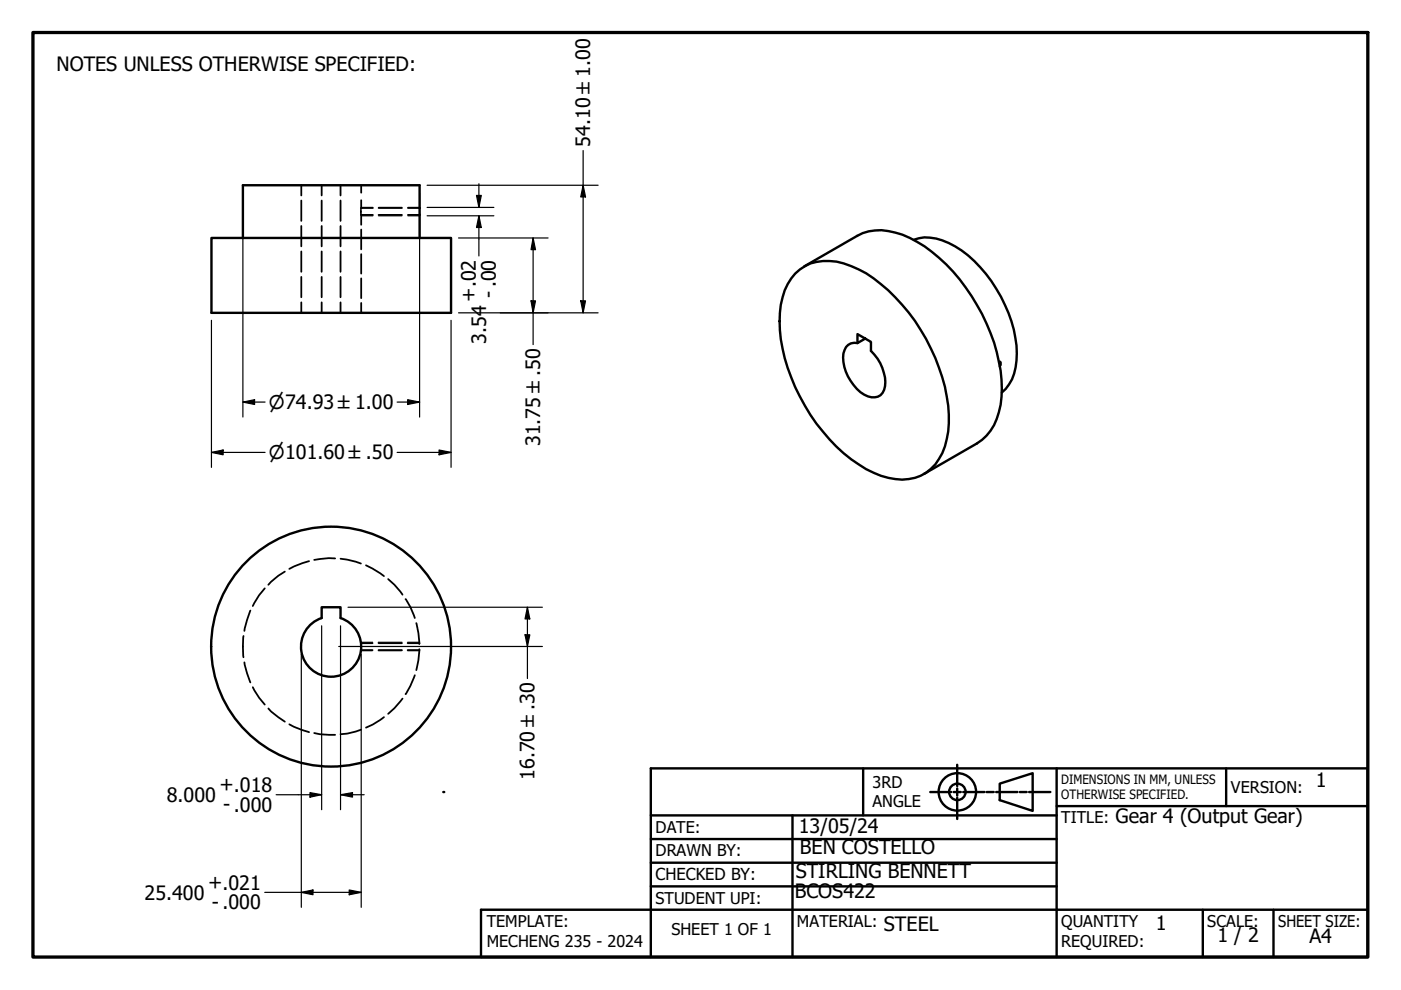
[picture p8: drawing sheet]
<svg xmlns="http://www.w3.org/2000/svg" width="297mm" height="210mm" viewBox="0 0 297 210" stroke-linecap="round" stroke-linejoin="round" font-family="sans-serif">
<!-- layer: Hidden (ANSI) -->
<g fill="none" stroke="#000" stroke-width=".38">
<path d="M63.9 39.3v2.1M68.2 39.3v2.1M72.2 39.3v2.1M76.6 39.3v1.6M63.9 42.5v4.3M63.9 47.9v4.3M63.9 53.3v4.3M63.9 58.7v4.3M68.2 42.5v4.3M68.2 47.9v4.3M68.2 53.3v4.3M68.2 58.7v4.3"/>
<path d="M72.2 42.5v4.3M72.2 47.9v4.3M72.2 53.3v4.3M72.2 58.7v4.3M76.5 45.3l.1 .3M76.5 44.6v.5M76.6 44.1l-.1 .3M76.6 45.6h2.5M76.6 44.1h2.5M76.6 42.5v1.6M76.6 45.6v2.1M76.6 48.7v4.2"/>
<path d="M76.6 53.9v4.1M76.6 59v4.2M80.3 45.6h4.9M80.3 44.1h4.9M86.5 45.6h2.5M86.5 44.1h2.5M63.9 64.1v2.2M68.2 64.1v2.2M72.2 64.1v2.2M76.6 64.2v2.1M65.5 119l-3.2 1.1-1 .5M71.1 118.4l-1.4-.1-3.1 .4"/>
<path d="M72.2 118.5l1.4 .2 2.9 .8M77.6 119.9l1.4 .7 2.4 1.5M51.6 134.8l-.1 2.3 .1 2.3M53.1 129.4l-.7 2-.6 2.4M56.1 124.7l-1.2 1.5-1.3 2.3M60.4 121.2l-1.4 .9-2.1 1.9M76.5 137.8h2.5M76.5 136.4h2.5M80.3 137.8h4.9M80.3 136.4h4.9M82.3 122.8l1.3 1.2 1.7 2.1M86 127a13.5 13.5 0 0 1 1.9 4"/>
<path d="M86.4 137.8h2.6M86.4 136.4h2.6M88.3 132.1l.4 2.1 .2 2.4M88.9 137.6l-.2 2.4-.4 2.1M51.8 140.4l.6 2.4 .7 1.9M53.6 145.7l1.3 2.2 1.2 1.5M56.9 150.2l.6 .6 2.9 2.2M61.3 153.6l1 .5 3.2 1.1M66.6 155.4l1.2 .3 3.3 .1M76.5 154.7l-2.9 .8-1.4 .2M81.4 152.1l-2.4 1.5-1.4 .7M85.3 148.1l-1.7 2-1.3 1.3"/>
<path d="M87.9 143.2l-.9 2.3-1 1.7"/>
</g>
<!-- layer: Hidden Narrow (ANSI) -->
<path d="M76.6 45.8h2.5M76.6 44h2.5M80.3 45.8h4.9M80.3 44h4.9M86.5 45.8h2.5M86.5 44h2.5M76.5 138h2.5M76.5 136.2h2.5M80.2 138h5M80.2 136.2h5M86.4 138h2.5M86.4 136.2h2.5" fill="none" stroke="#000" stroke-width=".25"/>
<!-- layer: Visible (ANSI) -->
<g fill="none" stroke="#000" stroke-width=".51">
<path d="M44.8 50.5h50.8v15.8h-50.8zM51.5 50.5v-11.2h37.5v11.2M168.6 58a9.9 9.9 0 0 1 10.3-2.1 27.1 27.1 0 0 1 12.4 8.7 39.8 39.8 0 0 1 9.9 23.3 14.3 14.3 0 0 1-3.8 11.5 10.3 10.3 0 0 1-10.6 1.5 29.1 29.1 0 0 1-12.3-9.4 40.1 40.1 0 0 1-9.1-21.5 15.7 15.7 0 0 1 3.2-12zM170.5 56.5l11.2-6.5a11.1 11.1 0 0 1 9.6-.2 32.9 32.9 0 0 1 14.7 13 36.1 36.1 0 0 1 6.3 21.3 12.9 12.9 0 0 1-4.1 9.2l-1.1 .7-11.2 6.5M193.7 50.8a10 10 0 0 1 8.8 1.4 29.4 29.4 0 0 1 12.8 19.4 15.7 15.7 0 0 1-.7 8.8l-1.4 2.1-.8 .7M183.5 71.8l-1.7 .9v-1.9l2.9 1.7v1.9a9.4 9.4 0 0 1 2.9 7.5 2.48 2.48 0 0 1-3.6 2.1 9.5 9.5 0 0 1-5.2-9 2.42 2.42 0 0 1 3-2.3M211.8 76.7l.4 .2v.5l-.2 .2M68.2 131v-2.3h4v2.3a6.4 6.4 0 0 1 3.2 9.9 6.4 6.4 0 0 1-10.3 0 6.4 6.4 0 0 1 3.1-9.9"/>
<circle cx="70.2" cy="137.1" r="25.4"/>
</g>
<!-- layer: Title (ANSI) -->
<circle cx="94" cy="167.9" r=".25" fill="#000"/>
<g fill="none" stroke="#000" stroke-width=".51">
<path d="M138 177.9h86M138 172.9h86M168 172.9v30M183 162.9v10M197.2 167.9h4.5M202.2 167.9h1.5M202.9 162.2v4.5M202.9 167.2v1.5M202.9 169.1v4.5M204.2 167.9h4.5M209.2 167.9h1.5M211.2 167.9h4.5"/>
<path d="M212 166.2l6.9-2.3v8l-6.9-2.3zM216.2 167.9h1.5M218.2 167.9h4.5M224 170.9h66M224 162.9v40M260 162.9v8M138 187.9h86M138 182.9h86M255 192.9v10M270 192.9v10M290 192.9h-188v10h188v-40h-152v40"/>
<circle cx="203" cy="167.9" r="4"/>
<circle cx="203" cy="167.9" r="1.75"/>
</g>
<!-- layer: Border (ANSI) -->
<path d="M7 6.9h283v196h-283z" fill="none" stroke="#000" stroke-width=".7"/>
<!-- layer: Dimension (ANSI) -->
<g fill="none" stroke="#000" stroke-width=".25">
<path d="M90.6 39.3h36.2M101.5 39v5M123.6 39.3l.5 2.5h-1zM123.6 31.9v34.4M51.5 40.9v47.5M89 40.9v47.5M90.6 45.8h14.1M90.6 44h14.1M97.2 50.5h19M101 41.4h1l-.5 2.6zM101.5 45.8l.5 2.4h-1zM101.5 45.8v8.5"/>
<path d="M113 50.5l.5 2.4h-.9zM113 50.5v22.6M44.8 67.9v31.2M95.6 67.9v31.2M97.2 66.3h29.6M112.6 63.8h.9l-.5 2.5zM123.1 63.8h1l-.5 2.5zM44.8 95.9l2.5-.5v1zM44.8 95.9h11.4M51.5 85.3l2.5-.6v1.1zM51.5 85.3h4.7M84.2 95.9h11.4"/>
<path d="M84.2 85.3h4.8M86.4 84.7l2.6 .6-2.6 .5zM93.1 95.4l2.5 .5-2.5 .5zM63.9 138.7v53.7M68.2 132.7v39M71.8 137.1h43.2M72.2 132.7v39M73.8 128.7h41.2M76.6 138.7v53.7M111.3 134.6h1l-.5 2.5zM111.8 128.7l.5 2.5h-1zM111.8 128.7v15.2"/>
<path d="M58.5 168.5h9.7M65.7 168.1l2.5 .4-2.5 .5zM72.2 168.5l2.5-.4v.9zM72.2 168.5h5M56.1 189.2h20.5M63.9 189.2l2.5-.5v1zM74 188.7l2.6 .5-2.6 .5z"/>
</g>
<g fill="#000">
<path d="M101 41.4h1l-.5 2.6zM101.5 45.8l.5 2.4h-1zM113 50.5l.5 2.4h-.9zM123.6 39.3l.5 2.5h-1zM112.6 63.8h.9l-.5 2.5zM123.1 63.8h1l-.5 2.5zM44.8 95.9l2.5-.5v1zM51.5 85.3l2.5-.6v1.1zM86.4 84.7l2.6 .6-2.6 .5zM93.1 95.4l2.5 .5-2.5 .5zM111.3 134.6h1l-.5 2.5zM111.8 128.7l.5 2.5h-1z"/>
<path d="M65.7 168.1l2.5 .4-2.5 .5zM72.2 168.5l2.5-.4v.9zM63.9 189.2l2.5-.5v1zM74 188.7l2.6 .5-2.6 .5z"/>
</g>
<g font-size="4.2">
<text x="12" y="15">NOTES UNLESS OTHERWISE SPECIFIED:</text>
<text x="125.2" y="31.1" transform="rotate(-90 125.2 31.1)">54.10 ±1.00</text>
<text x="100.7" y="64" transform="rotate(-90 100.7 64)">+.02</text>
<text x="105" y="63.2" transform="rotate(-90 105 63.2)">- .00</text>
<text x="103.1" y="72.9" transform="rotate(-90 103.1 72.9)">3.54</text>
<text x="114.6" y="94.6" transform="rotate(-90 114.6 94.6)">31.75 ±.50</text>
<text x="46.5" y="167.7">+.018</text>
<text x="113.3" y="165.4" transform="rotate(-90 113.3 165.4)">16.70 ±.30</text>
<text x="279" y="166.9">1</text>
<text x="35.4" y="170.1">8.000</text>
<text x="47.3" y="172">- .000</text>
<text x="169.4" y="176.6">13/05/24</text>
<text x="236.5" y="174.6">Gear 4 (Output Gear)</text>
<text x="169.6" y="181.1">BEN COSTELLO</text>
<text x="30.7" y="190.8">25.400</text>
<text x="44.1" y="188.4">+.021</text>
<text x="168.5" y="190.4">BCOS422</text>
<text x="168.7" y="186.1">STIRLING BENNETT</text>
<text x="44.9" y="192.7">- .000</text>
<text x="187.4" y="197.4">STEEL</text>
<text x="245" y="197.1">1</text>
<text x="258.1" y="199.7">1 / 2</text>
<text x="277.6" y="199.9">A4</text>
</g>
<g font-size="3.9">
<text x="57" y="86.7">⌀74.93 ±1.00</text>
<text x="57" y="97.4">⌀101.60 ±.50</text>
</g>
<text font-size="3.5" x="139" y="186.7">CHECKED BY:</text>
<g font-size="3.4">
<text x="185" y="167">3RD</text>
<text x="185" y="171">ANGLE</text>
<text x="261" y="168.2">VERSION:</text>
<text x="139" y="176.6">DATE:</text>
<text x="225" y="174.6">TITLE:</text>
<text x="139" y="181.6">DRAWN BY:</text>
<text x="139" y="191.7">STUDENT UPI:</text>
<text x="103.2" y="196.6">TEMPLATE:</text>
<text x="169" y="196.6">MATERIAL:</text>
<text x="225" y="196.6">QUANTITY</text>
<text x="256" y="196.6">SCALE:</text>
<text x="271" y="196.6">SHEET SIZE:</text>
<text x="103.2" y="200.7">MECHENG 235 - 2024</text>
<text x="142.4" y="198.2">SHEET 1 OF 1</text>
<text x="225" y="200.7">REQUIRED:</text>
</g>
<g font-size="2.7">
<text x="225" y="166.2">DIMENSIONS IN MM, UNLESS</text>
<text x="225" y="169.5">OTHERWISE SPECIFIED.</text>
</g>
</svg>
